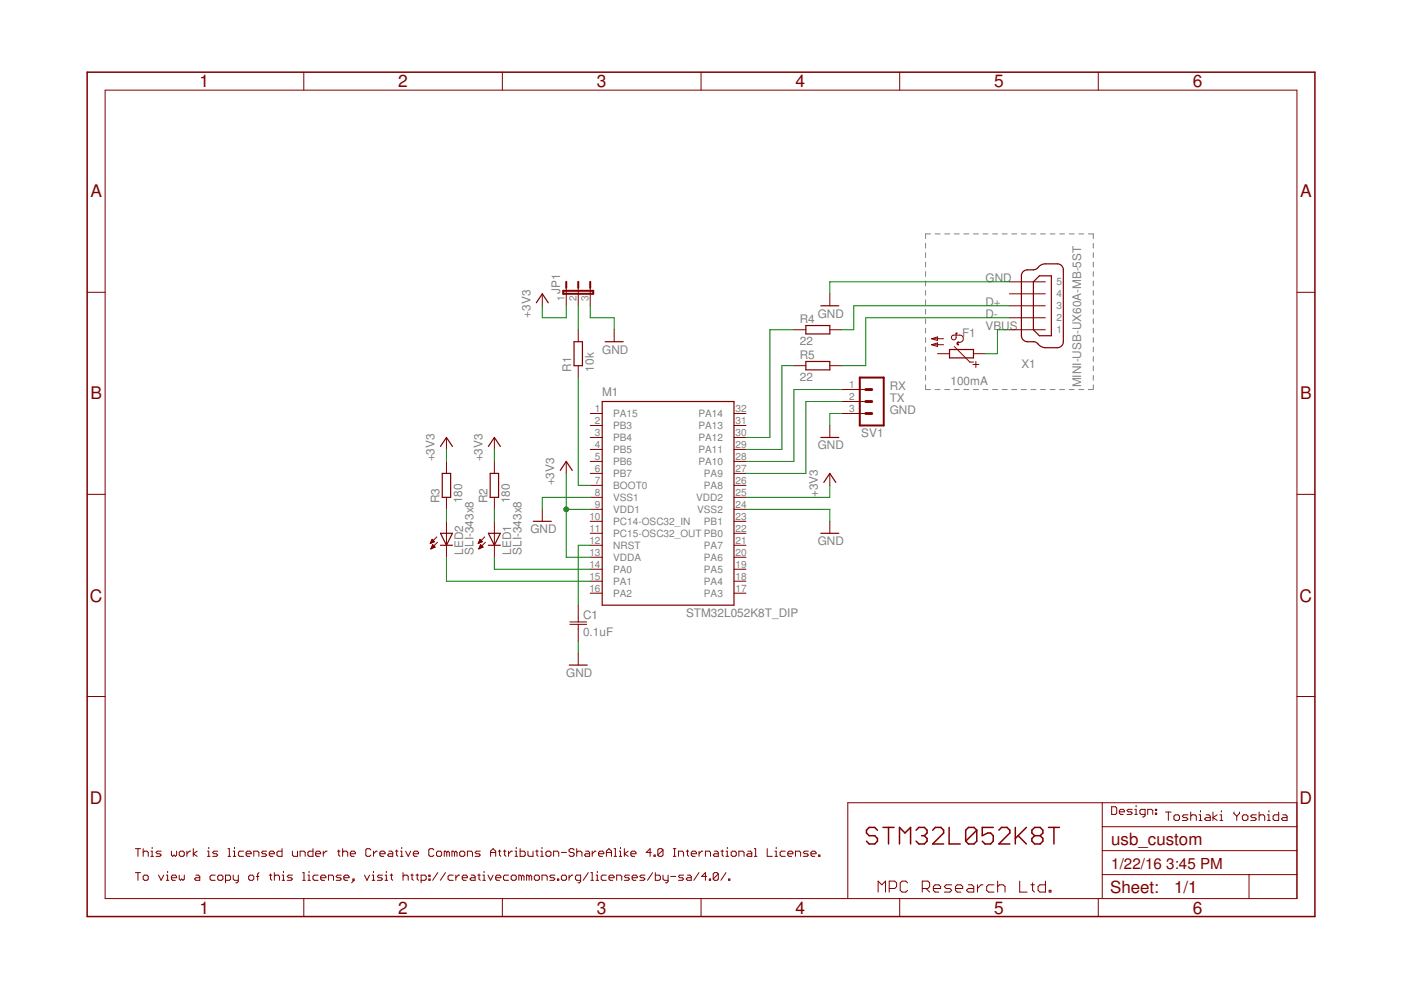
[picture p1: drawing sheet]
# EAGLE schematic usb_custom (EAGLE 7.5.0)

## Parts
C1  0.1uF  C-JIS050-024X044  [C050-024X044]
F1  100mA  PTC1206  [1206]
JP1  JP2E  [JP2]
LED1  SLI-343x8  LED3MM  [LED3MM]
LED2  SLI-343x8  LED3MM  [LED3MM]
M1  STM32L052K8T_DIP  [DIP32]
R1  10k  R-EU_0207/2V  [0207/2V]
R2  180  R-EU_0207/2V  [0207/2V]
R3  180  R-EU_0207/2V  [0207/2V]
R4  22  R-EU_0207/10  [0207/10]
R5  22  R-EU_0207/10  [0207/10]
SV1  MA03-1  [MA03-1]
X1  MINI-USB-UX60A-MB-5ST  [UX60A-MB-5ST]

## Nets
+3V3: JP1.1 M1.9(VDD1) M1.13(VDDA) M1.25(VDD2) R2.2 R3.2
GND: C1.2 JP1.3 M1.8(VSS1) M1.24(VSS2) SV1.3 X1.5
N$1: M1.27(PA9) SV1.2
N$2: M1.7(BOOT0) R1.1
N$3: M1.28(PA10) SV1.1
N$4: C1.1 M1.12(NRST)
N$5: LED1.K(C) M1.14(PA0)
N$6: JP1.2 R1.2
N$7: LED2.A R3.1
N$8: LED2.K(C) M1.15(PA1)
N$9: LED1.A R2.1
N$10: M1.29(PA11) R5.1
N$11: R5.2 X1.2
N$12: M1.30(PA12) R4.1
N$13: R4.2 X1.3
N$14: F1.1 X1.1
Unconnected: F1.2 M1.1(PA15) M1.2(PB3) M1.3(PB4) M1.4(PB5) M1.5(PB6) M1.6(PB7) M1.10(PC14-OSC32_IN) M1.11(PC15-OSC32_OUT) M1.16(PA2) M1.17(PA3) M1.18(PA4) M1.19(PA5) M1.20(PA6) M1.21(PA7) M1.22(PB0) M1.23(PB1) M1.26(PA8) M1.31(PA13) M1.32(PA14) X1.4

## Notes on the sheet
- GND
- D+
- D-
- VBUS
- RX
- TX
- GND
- Design:
- Toshiaki Yoshida
- STM32L052K8T
- This work is licensed under the Creative Commons Attribution-ShareAlike 4.0 International License.
- To view a copy of this license, visit http://creativecommons.org/licenses/by-sa/4.0/.
- MPC Research Ltd.
